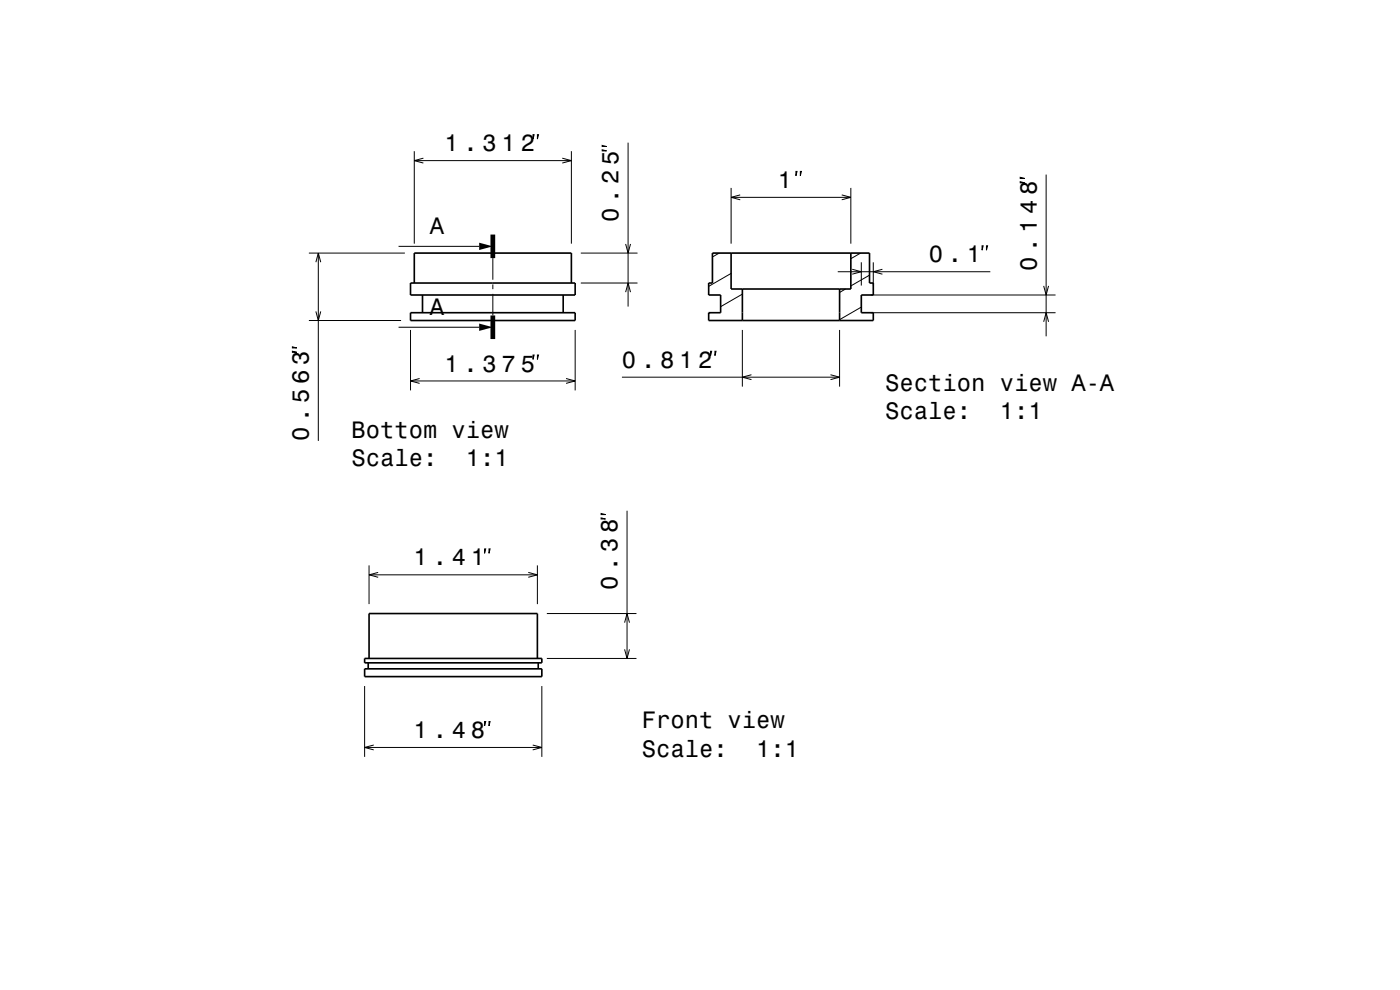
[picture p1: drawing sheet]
<svg xmlns="http://www.w3.org/2000/svg" width="297mm" height="210mm" viewBox="0 0 297 210" stroke-linecap="round" stroke-linejoin="round" font-family="sans-serif">
<g fill="none" stroke="#000" stroke-width=".21">
<path d="M87.9 32.1v19.6M87.9 34.1h33.3M89.8 33.6l-1.9 .5 1.9 .5M113.1 28.6h.2l-.2 .9zM114 28.6h.2l-.2 .9zM119.3 33.6l1.9 .5-1.9 .5M121.2 32.1v19.6M127.7 31.8l1 .2h-1zM127.7 30.8l1 .3h-1zM133.2 30.3v34.7M155.1 39.9v11.8M168.9 36.4h.2l-.2 .9z"/>
<path d="M169.8 36.4h.2l-.2 .9zM180.5 39.9v11.8M216.4 38.5l1 .3h-1zM216.4 37.6l1 .2h-1zM221.9 37v34.3M65.5 53.7h20.4M67 55.6l.5-1.9 .5 1.9M67.5 53.7v39.8M84.6 52.3h17.1M104.6 54.8v4.5M123.2 53.7h12M132.7 51.8l.5 1.9 .6-1.9"/>
<path d="M152.6 53.7l-1.5 .8M155.1 58l-4.8 2.7M155.1 41.9h25.4M157 41.3l-1.9 .6 1.9 .5M177.7 57.6h32.4M178.6 41.3l1.9 .6-1.9 .5M180.8 57.1l1.9 .5-1.9 .6M182.6 53.7l-2.1 1.2M182.7 55.6v5M184.5 58.4l-4 2.3M185.3 55.6v5M187.2 57.1l-1.9 .5 1.9 .6"/>
<path d="M208.3 52.1h.3l-.3 1zM209.3 52.1h.2l-.2 1zM62 74.5l1 .2h-1zM62 73.6l1 .2h-1zM65.5 68h19.6M67 66.1l.5 1.9 .5-1.9M84.6 69.4h17.1M87.1 70v12.8M104.6 60.3v1M104.6 62.3v4.6M113.1 75.3h.2l-.2 .9zM114 75.3h.2l-.2 .9z"/>
<path d="M122 70v12.8M123.2 60h12M132.7 62l.5-2 .6 2M150.7 66.3l-.4 .2M150.7 74.5h.3l-.3 .9zM151.7 74.5h.2l-.2 .9zM157.5 62.4l-4.6 2.7M157.5 70v12M159.4 79.5l-1.9 .5 1.9 .5M176.2 79.5l1.9 .5-1.9 .5M178.1 70v12M179.4 61.3l-1.3 .7"/>
<path d="M182.7 65.1l-4.6 2.7M184.7 66.3h39.2M184.7 62.6h39.2M221.4 68.3l.5-2 .5 2M221.4 60.6l.5 2 .5-2M87.1 80.8h34.9M89 80.3l-1.9 .5 1.9 .5M120.1 80.3l1.9 .5-1.9 .5M131.9 80h46.2M78.3 119.9v8.2M102.8 116.4h.2l-.2 1zM103.7 116.4h.3l-.3 1z"/>
<path d="M114 119.9v8.2M127.5 109.9l1 .2h-1zM127.5 108.9l1 .3h-1zM133 108.3v31.4M78.3 121.9h35.7M80.2 121.4l-1.9 .5 1.9 .6M112.1 121.4l1.9 .5-1.9 .6M116 139.7h19M116 130.1h19M132.5 137.7l.5 2 .5-2M132.5 132.1l.5-2 .5 2M77.4 145.5v15.1"/>
<path d="M77.4 158.6h37.5M79.3 158l-1.9 .6 1.9 .5M102.8 153.1h.2l-.2 .9zM103.7 153.1h.3l-.3 .9zM113 158l1.9 .6-1.9 .5M114.9 145.5v15.1"/>
</g>
<g fill="none" stroke="#000" stroke-width=".35">
<path d="M151.1 53.7h33.4v6.3h.8v2.6h-2.6v3.7h2.6v1.7h-35v-1.7h2.6v-3.7h-2.6v-2.6h.8zM155.1 53.7v7.6h25.4v-7.6M87.1 66.3h34.9v1.7h-34.9zM87.1 60h34.9v2.6h-34.9zM87.9 60v-6.3h33.3v6.3M89.6 62.6v3.7M119.5 62.6v3.7M157.5 61.3v6.7M178.1 61.3v6.7M77.4 139.7h37.5v.9h-37.5zM78.3 139.7v-9.6h35.7v9.6M77.4 141.9h37.5v1.6h-37.5z"/>
<path d="M78.1 140.6v1.3M114.2 140.6v1.3"/>
</g>
<path d="M104.6 49.8v5M104.6 66.9v5" fill="none" stroke="#000" stroke-width="1" stroke-linecap="butt"/>
<g fill="#000">
<path d="M101.7 51.5l2.9 .8-2.9 .7z" fill-rule="evenodd"/>
<path d="M101.7 68.6l2.9 .8-2.9 .8z" fill-rule="evenodd"/>
</g>
<g font-size="5">
<text x="94.3" y="32.1">1 . 3 1 2</text>
<text x="165" y="39.9">1</text>
<text x="131.2" y="47.1" transform="rotate(-90 131.2 47.1)">0 . 2 5</text>
<text x="91.2" y="49.6">A</text>
<text x="197" y="55.6">0 . 1</text>
<text x="219.9" y="57.6" transform="rotate(-90 219.9 57.6)">0 . 1 4 8</text>
<text x="91.2" y="66.8">A</text>
<text x="94.3" y="78.8">1 . 3 7 5</text>
<text x="131.9" y="78">0 . 8 1 2</text>
<text x="187.8" y="82.8">Section view A-A</text>
<text x="187.8" y="88.9">Scale:</text>
<text x="212.1" y="88.9">1:1</text>
<text x="65.5" y="93.5" transform="rotate(-90 65.5 93.5)">0 . 5 6 3</text>
<text x="74.6" y="92.8">Bottom view</text>
<text x="74.6" y="98.9">Scale:</text>
<text x="98.8" y="98.9">1:1</text>
<text x="87.7" y="119.9">1 . 4 1</text>
<text x="131" y="125.1" transform="rotate(-90 131 125.1)">0 . 3 8</text>
<text x="136.1" y="154.5">Front view</text>
<text x="87.7" y="156.6">1 . 4 8</text>
<text x="136.1" y="160.6">Scale:</text>
<text x="160.4" y="160.6">1:1</text>
</g>
</svg>
